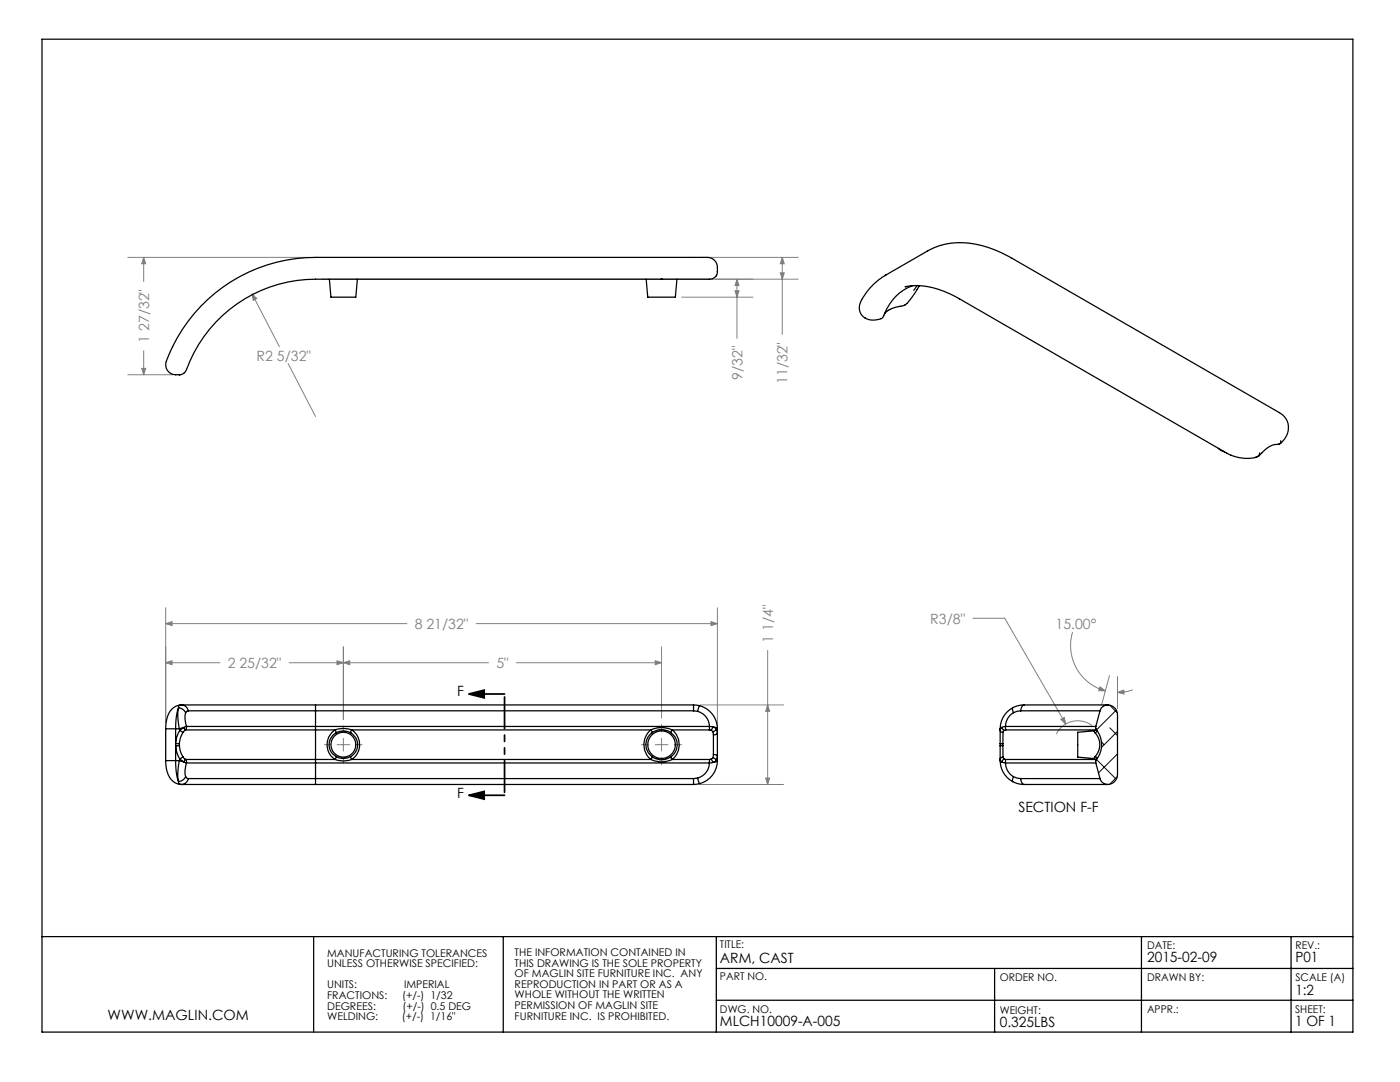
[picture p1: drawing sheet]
<svg xmlns="http://www.w3.org/2000/svg" width="279mm" height="216mm" viewBox="0 0 279 216" stroke-linecap="round" stroke-linejoin="round" font-family="sans-serif">
<path d="M8.4 7.8h261.6v198.1h-261.6zM8.4 186.9h261.6M62.6 186.9v19M100.4 186.9v19M143 199.6h127M143 193.2h127M143 186.9v19M198.5 193.2v12.7M227.8 186.9v19M257.7 186.9v19" fill="none" stroke="#000" stroke-width=".25"/>
<path d="M93.6 138.5l3-.8v1.5zM93.6 138.5h7.1M93.6 158.7l3-.8v1.6zM93.6 158.7h7.1" fill="none" stroke="#000" stroke-width=".35"/>
<g fill="none" stroke="#808080" stroke-width=".2">
<path d="M25.5 51.4h36.2M28.7 51.4l.4 1.2h-.8zM28.7 51.4v4.8M50.3 58.6l5.5 10.6M50.3 58.6l.9 1-.7 .3zM64.2 55.7h95.1M136 59.3h14.3M139.7 51.4h19.6M146.7 58h.8l-.4 1.3zM147.1 55.7l.4 1.3h-.8zM147.1 55.7v11.8M155.7 54.4h.8l-.4 1.3z"/>
<path d="M156.1 51.4l.4 1.2h-.8zM156.1 51.4v15.3M25.5 74.8h9M28.3 73.5h.8l-.4 1.3zM28.7 70v4.8M57.5 72.6l5.5 10.5M33.1 124.4l1.2-.4v.8zM33.1 132.2l1.2-.4v.8zM33.1 121.3v22.9M33.1 124.4h48.1M33.1 132.2h10.8M67.3 131.8l1.2 .4-1.2 .4z"/>
<path d="M68.5 129.1v14.5M68.5 132.2l1.3-.4v.8zM95 124.4h48.2M97.5 132.2h-39.8M103.1 132.2h28.9M130.8 131.8l1.2 .4-1.2 .4zM132 129.1v14.2M141.9 124l1.3 .4-1.3 .4zM143.2 121.3v23.7M153.2 129.8v26.7M194.2 123.4h6.3l12.2 21.1M214.1 126.1a9.4 9.4 0 0 0 6.5 11.8"/>
<path d="M219.5 137.1l1.1 .8-1.3-.1zM221.4 134.8l-1.5 5.8M223 138.2l1.3-.5v.8zM223 135v6.4M226.1 137.7l-1.5 .3-1.6 .2M67.3 148.6h2.5M68.5 147.3v2.6M130.8 148.6h2.5M132 147.3v2.6M139.7 140.7h16.7M139.7 156.5h16.7M152.8 155.3h.8l-.4 1.2z"/>
<path d="M153.2 140.7l.4 1.2h-.8zM211.7 143.6l.7-.4 .3 1.3zM218 144.8a4.8 4.8 0 0 0-7.2 1.7"/>
</g>
<path d="M100.7 138.5v20.2" fill="none" stroke="#000" stroke-width=".35" stroke-dasharray="6.3 1.3 1.3 1.3 1.3 1.3" stroke-dashoffset="-.6"/>
<path d="M66 148.6h-1.2M68.5 146.1v-1.3M68.5 151.1v1.2M71.1 148.6h1.2M129.5 148.6h-1.5M132 146.1v-1.5M132 151.1v1.5M134.6 148.6h1.4" fill="none" stroke="#808080" stroke-width=".2" stroke-dasharray="15.2 1.3 1.3 1.3"/>
<path d="M93.6 138.5l3-.8v1.5zM93.6 158.7l3-.8v1.6z" fill="#000"/>
<g fill="#808080">
<path d="M141.9 124l1.3 .4-1.3 .4zM33.1 124.4l1.2-.4v.8zM67.3 131.8l1.2 .4-1.2 .4zM33.1 132.2l1.2-.4v.8z"/>
<path d="M50.3 58.6l.2 1.3 .7-.3zM68.5 132.2l1.3-.4v.8zM130.8 131.8l1.2 .4-1.2 .4zM211.7 143.6l1 .9-.3-1.3zM219.5 137.1l1.1 .8-1.3-.1zM223 138.2l1.3-.5v.8z"/>
<path d="M153.2 140.7l.4 1.2h-.8zM152.8 155.3h.8l-.4 1.2z"/>
<path d="M155.7 54.4h.8l-.4 1.3zM156.1 51.4l.4 1.2h-.8z"/>
<path d="M147.1 55.7l.4 1.3h-.8zM146.7 58h.8l-.4 1.3zM28.7 51.4l.4 1.2h-.8zM28.3 73.5h.8l-.4 1.3z"/>
</g>
<g fill="none" stroke="#000" stroke-width=".25">
<path d="M65.7 55.7l.3 3.6h5l.3-3.6M129 55.7l.3 3.6h5.5l.3-3.6M142.9 55.1l-.5 .4-.8 .2h-78.6a27.4 27.4 0 0 0-25.9 18.2l-.3 .5M142.9 55l.1-.1a2.54 2.54 0 0 0-1.4-3.5h-78.6a31.6 31.6 0 0 0-29.9 21.2 2.15 2.15 0 0 0 2.8 2.2M176.7 54.9l8.4-4.8a14.3 14.3 0 0 1 12.2-.7l2.7 1.1 2 1 53.3 30.8a3.3 3.3 0 0 1 1.8 3.1M176.8 54.9a11.2 11.2 0 0 0-5.3 6.2 2.64 2.64 0 0 0 3.4 2.7l.6-.1a.98 .98 0 0 0 .9-.7 9.9 9.9 0 0 1 5.4-5.9M180.8 57.2h-.1a15.1 15.1 0 0 1 10.8 2.4l53.3 30.8a8.4 8.4 0 0 0 5.8 .9M182.2 57l-.5 .2M183.1 57l-.7 .9M183.5 57l-.6 1a10.2 10.2 0 0 1-2.3 2.8M35.9 74.8h.1M36.8 74.4l-.9 .4"/>
<path d="M180.6 60.8l-.7 .3a4.7 4.7 0 0 0-3.4 1.6M243.2 89.5l1.2 .7M251.2 91h.1M251.2 91l-.6 .3M251.2 90.9l-.6 .4M251.2 90.9v.1M251.4 90.4l-.2 .5M255.6 87.9l-.1 .5-.2 .2a4.3 4.3 0 0 0-3.6 1.9l-.5 .5M257.1 85.4a3.7 3.7 0 0 1-1.9 3.2M33.1 151.8h1.9M33.1 145.4h1.9M33.1 145.4v6.4"/>
<path d="M33.1 151.8a4.5 4.5 0 0 0 2.3 4.6l.7 .1M35 151.8l.2 2.2 .4 2M35 151.8h.8M35 145.4v6.4M35 145.4h.8M35.6 141.2l-.1 1.4 .3 2.8M35.6 141.2a1.79 1.79 0 0 1 1.4 1M35.6 141.2l-.4 2-.2 2.2M35.6 156v.1a.39 .39 0 0 0 .5 .4M35.8 151.8l.9 .2M35.8 151.8l-.3 2.8 .1 1.4M35.8 145.4l.1 .3"/>
<path d="M35.8 148.8l.1 .8 .6 1.4M35.8 148.8h-.8l.2 1 .7 1.6M35.8 148.4v.4M35.9 151.4l.8 .6M35.9 145.7l.6 .5M35.9 145.7a5.3 5.3 0 0 0-.9 2.7h.8M35.9 151.4l-.1 .4M36.1 156.5h.1M36.1 140.7a3.4 3.4 0 0 0-2.9 3.4l-.1 1.3M36.1 140.7l-.4 .1-.1 .4M36.2 140.7a1.46 1.46 0 0 1 1.4 1.1M36.2 140.7h-.1"/>
<path d="M36.2 156.5h26.8M36.2 140.7h26.8M36.5 151l.4 .4M36.5 151l-.6 .4M36.5 146.2a4.5 4.5 0 0 0-.7 2.2M36.7 145.2l-.8 .5M36.7 145.2l.2 .6M36.7 145.2l-.9 .2M36.7 152l.5 .2M36.9 151.4l-.2 .6M36.9 145.8l-.4 .4M36.9 151.4l.2 .1"/>
<path d="M37 155a1.79 1.79 0 0 1-1.4 1M37 142.2a5 5 0 0 0 .2 2.8M37 155l.3 .3 .3 .1M37.1 145.6l-.2 .2M37.1 145.6h25.9M37.1 151.5h25.9M37.1 151.5l.1 .7M37.2 152.2a5 5 0 0 0-.2 2.8M37.2 145l-.5 .2M37.2 145l-.1 .6M37.2 145h25.8M37.2 152.2h25.8"/>
<path d="M37.6 141.8l-.3 .1-.3 .3M37.6 141.8h25.4M37.6 155.4h25.4M37.6 155.4a1.46 1.46 0 0 1-1.4 1.1M63 145.6v5.9M63 145v.6M63 151.5v.7M63 155.4v1.1M63 140.7v1.1M63 156.5h75.4M63 140.7h75.4M63 141.8v3.2"/>
<path d="M63 152.2v3.2M63 152.2h78.6M63 151.5h3.8M63 145.6h3.8M63 145h78.6M63 155.4h75.4M63 141.8h75.4M66.8 151.5a4.7 4.7 0 0 0 3.4 0M66.8 145.6a4.8 4.8 0 0 1 3.4 0M66.8 145.6l.3 .6M66.8 145.6a3.5 3.5 0 0 0 0 5.9M67.1 151a2.9 2.9 0 0 0 2.9 0"/>
<path d="M67.1 146.2a2.7 2.7 0 0 0 0 4.8M67.1 146.2a2.9 2.9 0 0 1 2.9 0M67.1 151l-.3 .5M70 146.2a2.7 2.7 0 0 1 0 4.8M70 151l.2 .5M70.2 145.6l-.2 .6M70.2 145.6a3.5 3.5 0 0 1 0 5.9M70.2 151.5h59.7M70.2 145.6h59.7M129.9 151.5a5 5 0 0 0 4.3 0M129.9 145.6a5 5 0 0 1 4.3 0M129.9 145.6l.2 .6"/>
<path d="M129.9 145.6a3.8 3.8 0 0 0 0 5.9M130.1 146.2a3.1 3.1 0 0 1 3.8 0M130.1 151a3.1 3.1 0 0 0 3.8 0M130.1 146.2a2.93 2.93 0 0 0 0 4.8M130.1 151l-.2 .5M133.9 146.2a2.93 2.93 0 0 1 0 4.8M133.9 151l.3 .5M134.2 145.6l-.3 .6M134.2 145.6a3.8 3.8 0 0 1 0 5.9M134.2 151.5h7.4M134.2 145.6h7.4M138.4 140.7l1.2 .1"/>
<path d="M138.4 155.4v1.1M138.4 140.7v1.1M138.4 141.8l.8 .1M139.2 155.3l.4 1.1M139.2 141.9a3.2 3.2 0 0 1 2.4 3.1M139.2 155.3l-.8 .1M139.6 140.8l-.4 1.1M139.6 140.8a4.8 4.8 0 0 1 3.6 4.6M139.6 156.4l-1.2 .1M141.6 145l.7 .1M141.6 145.6l.3 .1M141.6 145v.6"/>
<path d="M141.6 151.5v.7M141.6 152.2a3.2 3.2 0 0 1-2.4 3.1M141.9 151.5h-.3M141.9 151.5l.4 .6M141.9 145.7l.4 .3M142.3 145.1l-.4 .6M142.3 152.1l-.7 .1M142.3 145.1l.8 .2 .1 .1M142.3 145.1l.7 .4M142.3 151.2l-.4 .3M142.3 151.2l.6 .4M142.3 146l.1 .6"/>
<path d="M142.4 146.6v4M142.4 150.6l-.1 .6M142.4 150.6l.5 .1 .3 .2M142.9 151.6l.1 .1M142.9 145.6l-.6 .4M142.9 145.6l.3 .7M143 151.7l-.7 .4M143 145.5l-.1 .1M143 145.5l.2 .1M143.2 151.8a4.8 4.8 0 0 1-3.6 4.6M143.2 151.8l-.1 .1-.8 .2M143.2 151.6l-.2 .1"/>
<path d="M143.2 146.3l-.3 .2-.5 .1M143.2 150.9l-.3 .7M143.2 146.3v4.6M143.2 145.4v.9M143.2 150.9v.9M199.6 151.8a4.8 4.8 0 0 0 2.5 4.2M199.6 151.8l.3 .2M199.6 145.7l.2 .3 .4 .2M199.6 151.4l.3 .6M199.6 148.8v2.6M199.6 148.4h.5M199.6 145.7v2.7"/>
<path d="M199.6 145.4v.3M199.6 148.4v.4M199.6 151.4v.4M199.9 145.2l-.3 .2M199.9 152l.8 .2M199.9 145.2l.5 .6M199.9 145.2l-.3 .5M200.1 148.8l.1 2.2M200.1 148.8h-.5M200.1 148.4v.4M200.2 151l.2 .4M200.2 146.2l-.1 2.2"/>
<path d="M200.2 151l-.4 .2-.2 .2M200.4 145.8l-.2 .4M200.4 151.4l.3 .1M200.4 151.4l-.5 .6M200.7 152.2l.3 1.4 .5 .8 .8 .6M200.7 152.2h18M200.7 145h18M200.7 145v.6M200.7 145l-.8 .2M200.7 145.6l-.3 .2M200.7 151.5v.7M200.7 145.6h17.9"/>
<path d="M200.7 151.5h18M202.1 156l1 .3 1.3 .2M202.3 155l1.4 .4M202.3 142.2l-.8 .6-.5 .8-.3 1.4M202.3 155l-.2 .6v.4M202.3 142.2l-.2-.7v-.3a4.8 4.8 0 0 0-2.5 4.2M203.7 141.8h15.8M203.7 155.4h15.8M203.7 141.8l-1.4 .4M203.7 155.4a1.13 1.13 0 0 0 .7 1.1M204.4 140.7h-.9l-1.3 .5M204.4 140.7h16.7"/>
<path d="M204.4 156.5h16.7M204.4 140.7a1.13 1.13 0 0 0-.7 1.1M218.3 151.4l.3 .1 .1 .3M218.3 145.8l-3.2 .3v5l3.2 .3M218.3 145.8l.3 .4M218.6 146.2a3.5 3.5 0 0 1 0 4.8M218.6 151a.4 .4 0 0 1 .2 .5M218.6 151l-.3 .4M218.7 145.4v.2l-.4 .2M218.7 145l.1 .6M218.7 152.2l.8 3.2M218.8 151.5l-.1 .7"/>
<path d="M218.8 145.6a4.8 4.8 0 0 1 0 5.9M218.8 145.6a.4 .4 0 0 1-.2 .6M219.5 141.8a1.81 1.81 0 0 1 2.1-1.1 1.81 1.81 0 0 1 1.4 1.9v11.9a1.81 1.81 0 0 1-1.4 2 1.81 1.81 0 0 1-2.1-1.1M219.5 141.8l-.8 3.2"/>
<circle cx="68.5" cy="148.6" r="2.48"/>
<circle cx="132" cy="148.6" r="2.75"/>
</g>
<path d="M218.8 151.6l3.8 3.7M219.8 148.1l.6 .5M221.5 140.7l1.5 1.5M221.5 145.2l1.5 1.6M222.8 141.7l-4 3.9M223 155l-1.5 1.5M223 145.9l-3.2 3.2M223 150.4l-3.8 3.8" fill="none" stroke="#000" stroke-width=".2"/>
<g font-size="2.8" fill="#808080">
<text x="29.7" y="68.4" transform="rotate(-90 29.7 68.4)">1 27/32&quot;</text>
<text x="51.2" y="71.9">R2 5/32&quot;</text>
<text x="148.2" y="75.9" transform="rotate(-90 148.2 75.9)">9/32&quot;</text>
<text x="157.2" y="76.6" transform="rotate(-90 157.2 76.6)">11/32&quot;</text>
<text x="82.8" y="125.5">8 21/32&quot;</text>
<text x="185.7" y="124.4">R3/8&quot;</text>
<text x="210.7" y="125.5">15.00°</text>
<text x="154.3" y="128.2" transform="rotate(-90 154.3 128.2)">1 1/4&quot;</text>
<text x="45.4" y="133.3">2 25/32&quot;</text>
<text x="99.1" y="133.3">5&quot;</text>
</g>
<g font-size="2.8">
<text x="91.2" y="139">F</text>
<text x="91.2" y="159.2">F</text>
<text x="203.2" y="162">SECTION F-F</text>
<text x="228.9" y="191.9">2015-02-09</text>
<text x="258.5" y="192">P01</text>
<text x="143.7" y="192.1">ARM, CAST</text>
<text x="21.5" y="203.5">WWW.MAGLIN.COM</text>
<text x="258.5" y="198.5">1:2</text>
<text x="143.7" y="204.7">MLCH10009-A-005</text>
<text x="199.5" y="205">0.325LBS</text>
<text x="258.5" y="204.8">1 OF 1</text>
</g>
<g font-size="2.1">
<text x="65.3" y="190.9">MANUFACTURING TOLERANCES</text>
<text x="102.7" y="190.8">THE INFORMATION CONTAINED IN</text>
<text x="143.7" y="189.2">TITLE:</text>
<text x="228.9" y="189.3">DATE:</text>
<text x="258.5" y="189.3">REV.:</text>
<text x="65.3" y="193">UNLESS OTHERWISE SPECIFIED:</text>
<text x="65.3" y="197.2">UNITS:</text>
<text x="80.6" y="197.2">IMPERIAL</text>
<text x="102.7" y="192.9">THIS DRAWING IS THE SOLE PROPERTY</text>
<text x="102.7" y="195">OF MAGLIN SITE FURNITURE INC. ANY</text>
<text x="102.7" y="197.1">REPRODUCTION IN PART OR AS A</text>
<text x="143.7" y="195.6">PART NO.</text>
<text x="199.5" y="195.8">ORDER NO.</text>
<text x="228.9" y="195.7">DRAWN BY:</text>
<text x="258.5" y="195.8">SCALE (A)</text>
<text x="65.3" y="199.4">FRACTIONS:</text>
<text x="65.3" y="201.5">DEGREES:</text>
<text x="65.3" y="203.6">WELDING:</text>
<text x="80.2" y="203.6">(+/-) 1/16&quot;</text>
<text x="80.2" y="199.4">(+/-) 1/32</text>
<text x="80.3" y="201.5">(+/-) 0.5 DEG</text>
<text x="102.7" y="199.2">WHOLE WITHOUT THE WRITTEN</text>
<text x="102.7" y="201.4">PERMISSION OF MAGLIN SITE</text>
<text x="102.7" y="203.5">FURNITURE INC. IS PROHIBITED.</text>
<text x="143.7" y="202.1">DWG. NO.</text>
<text x="199.5" y="202.3">WEIGHT:</text>
<text x="228.9" y="202.1">APPR.:</text>
<text x="258.5" y="202.1">SHEET:</text>
</g>
</svg>
